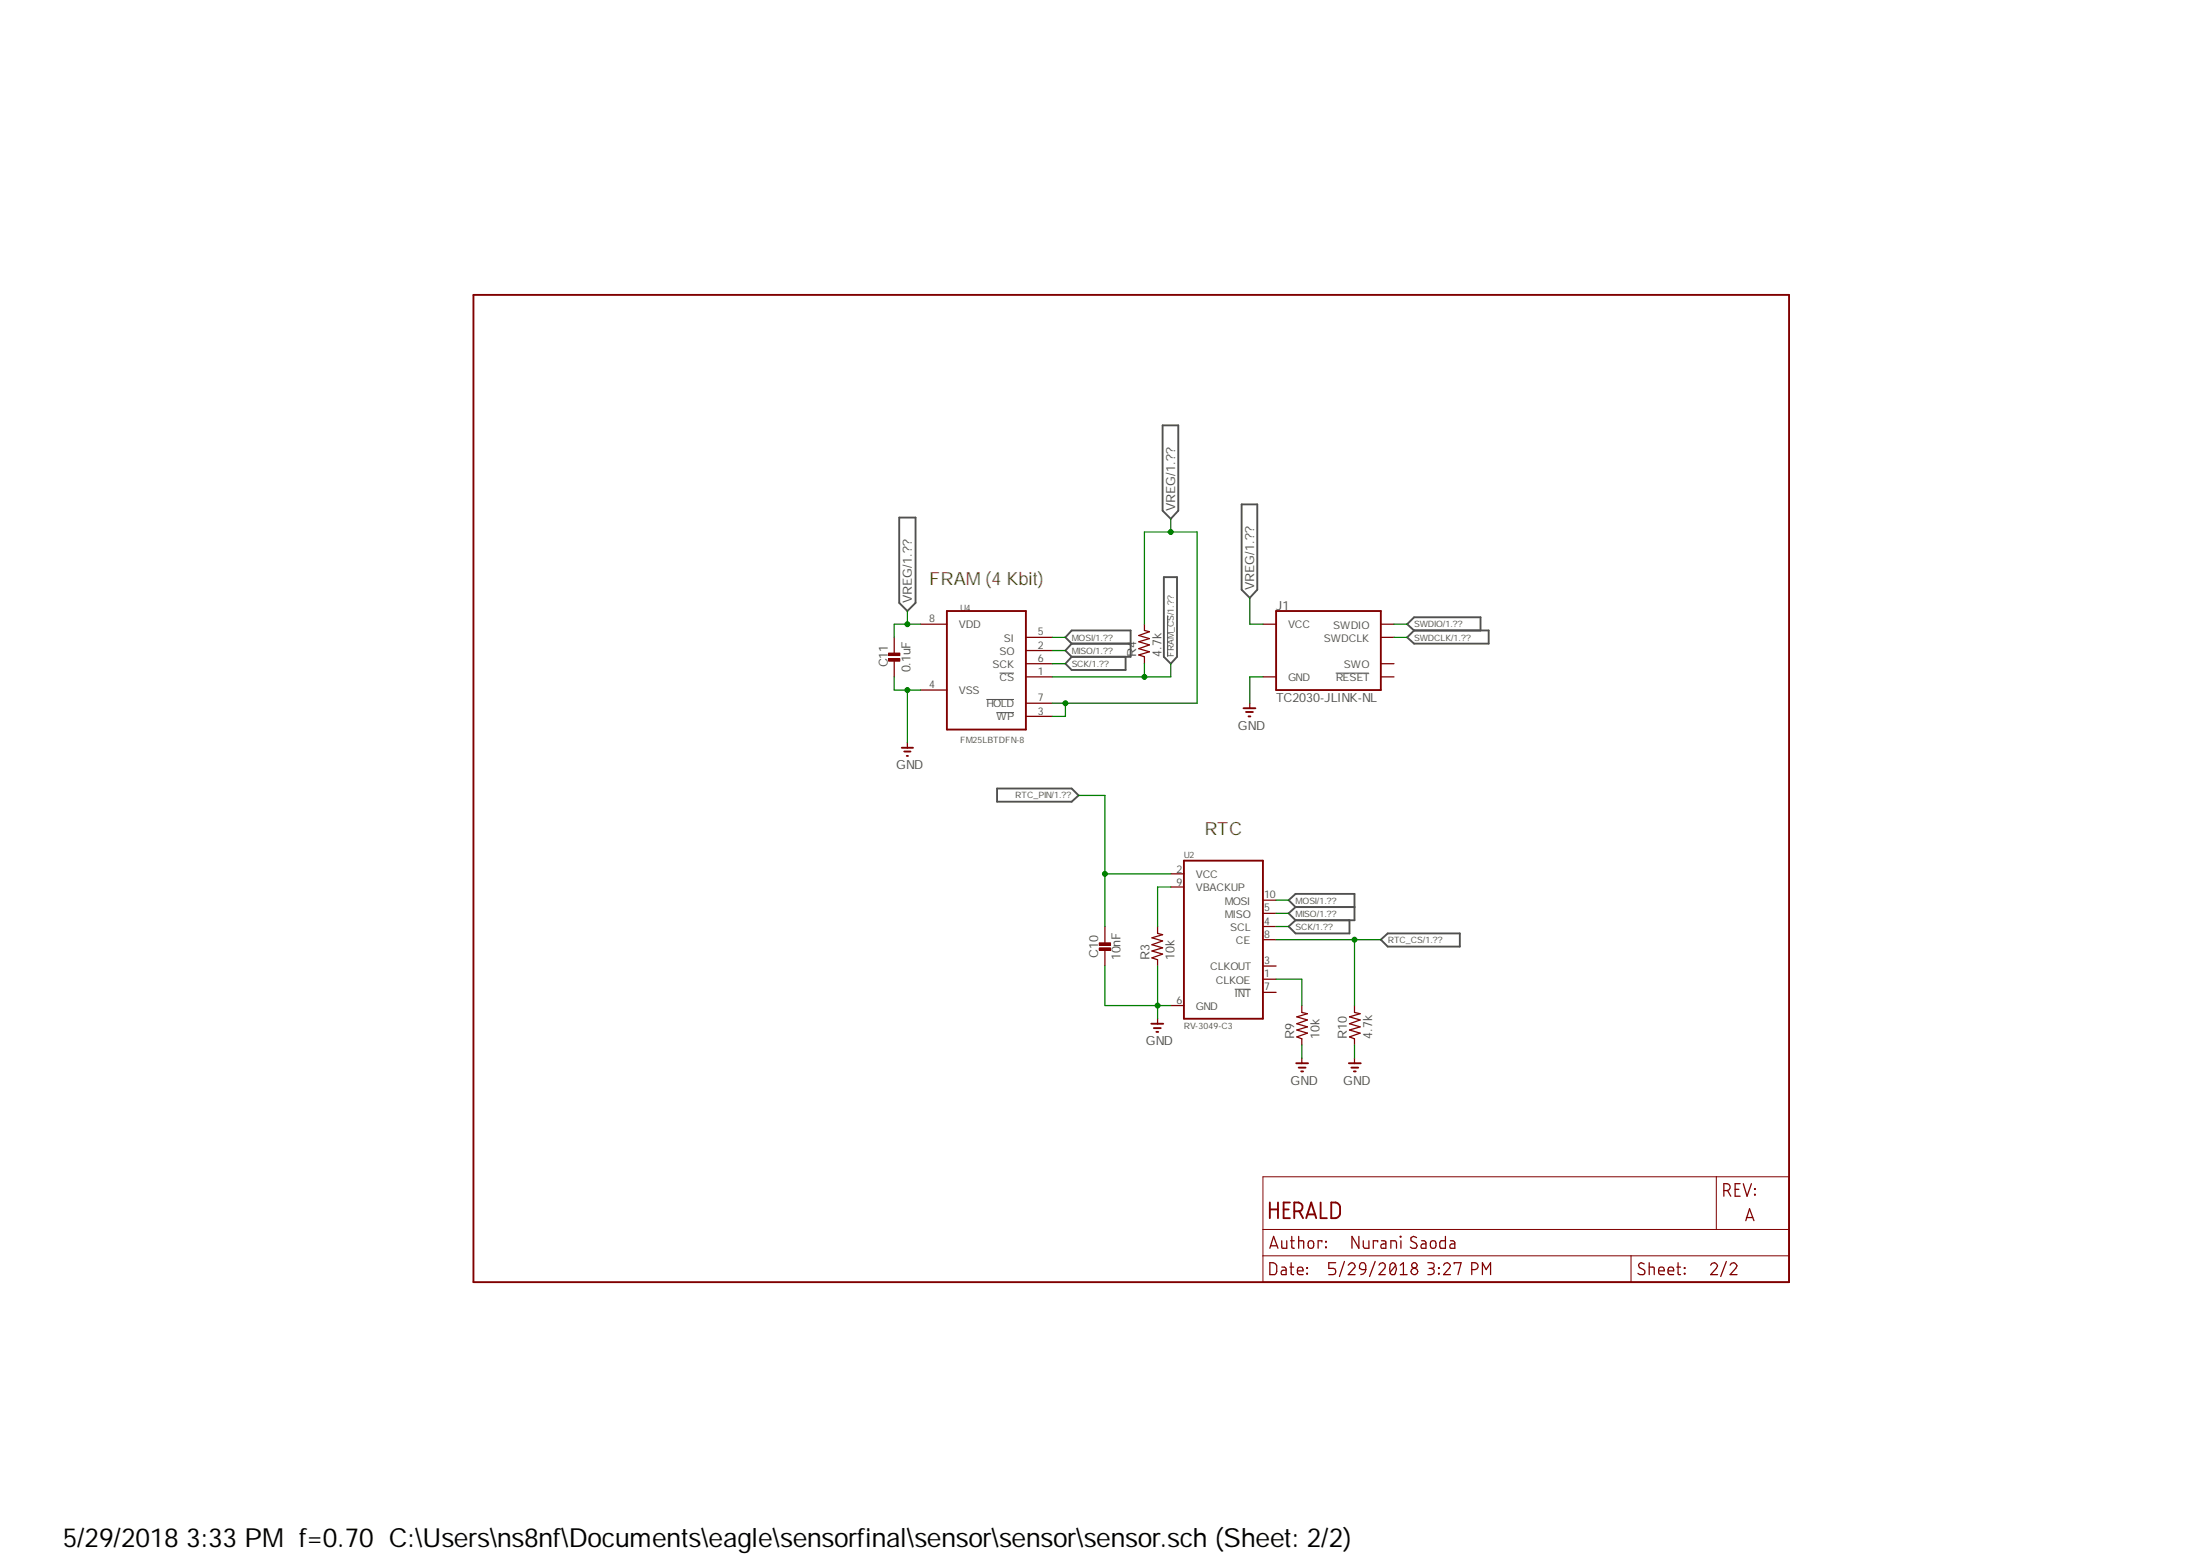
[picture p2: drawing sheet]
<svg xmlns="http://www.w3.org/2000/svg" width="297mm" height="210mm" viewBox="0 0 297 210" stroke-linecap="round" stroke-linejoin="round" font-family="sans-serif">
<path d="M63.5 39.6l178.4 133.9M241.9 39.6l-178.4 133.9" fill="none" stroke="#fff" stroke-width=".14"/>
<path d="M133.2 94.4h3.7M134.5 96.2h2.4M135 90.9h1.9M157.6 83.1v5.6M180.3 90.9h4.5M166.7 133.5h2.1" fill="none" stroke="#505050" stroke-width=".14"/>
<g fill="none" stroke="#505050" stroke-width=".25">
<path d="M157 57.4h2.1v11.5l-1 1.1-1.1-1.1zM121.4 69.9h2.2v11.5l-1.1 1.1-1.1-1.1zM157.1 77.9h1.8v10.8l-.8 .9-1-.9zM167.6 68.1h2.2v11.5l-1.1 1.1-1.1-1.1zM144.7 86.9l-.9 .9 .9 .9M144.7 86.9h8M144.7 86.9l-.9-.9 .9-.9h8v3.6h-8M144.7 88.7l-.9 .9 .9 .8h7.3v-1.7M190 86l.9-.9h10.1v1.8h-10.1zM190.9 85.1l-.9-.8 .9-1h9v1.8M134.6 106.4h10.1l.9 1-.9 .8h-10.1zM174.9 122.4l-.9 .9 .9 .9"/>
<path d="M174.9 122.4h8M174.9 122.4l-.9-.9 .9-.8h8v3.5h-8M174.9 124.2l-.9 .9 .9 .9h7.3v-1.8M186.4 126.8l1-.8h9.7v1.8h-9.7z"/>
</g>
<g fill="none" stroke="#800000" stroke-width=".25">
<path d="M127.8 82.5h10.7v16h-10.7zM167.9 95.6h1.6M168.2 96.1h1M168.6 96.7h.2M172.3 82.5h14.1v10.6h-14.1zM121.8 100.9h1.5M122.1 101.4h.8M122.4 102h.2M159.9 116.2h10.6v21.3h-10.6zM155.4 138.2h1.7M155.8 138.8h.9M156.1 139.3h.3"/>
<path d="M175 143.5h1.6M175.3 144.1h1M175.7 144.6h.2M182.1 143.5h1.6M182.5 144.1h.9M182.8 144.6h.2"/>
</g>
<g fill="none" stroke="#800000" stroke-width=".17">
<path d="M124.3 84.3h3.5M124.3 93.1h3.5M138.5 86h3.6M138.5 87.8h3.6M138.5 89.6h3.6M138.5 91.4h3.6M138.5 94.9h3.6M138.5 96.7h3.6M154.5 84.3v.8l.7 .2-1.4 .5 1.4 .4-1.4 .4 1.4 .5-1.4 .5 1.4 .4-1.4 .4 .7 .3v.9M168.7 94.9v.7M170.5 84.3h1.8M170.5 91.4h1.8"/>
<path d="M186.4 84.3h1.8M186.4 86h1.8M186.4 89.6h1.8M186.4 91.4h1.8M122.5 100.3v.6M158.1 118h1.8M158.1 119.7h1.8M149.2 125.1v2.2M149.2 128.1v2.3M156.3 125.1v.9l.7 .2-1.5 .4 1.5 .4-1.5 .5 1.5 .4-1.5 .5 1.5 .4-1.5 .5 .8 .3v.8M156.3 137.5v.7M158.1 135.7h1.8"/>
<path d="M170.5 121.5h1.8M170.5 123.3h1.8M170.5 125.1h1.8M170.5 130.4h1.8M170.5 132.2h1.8M170.5 134h1.8M170.5 126.8h1.8M175.8 135.7v1l.7 .1-1.4 .5 1.4 .4-1.4 .5 1.4 .4-1.4 .4 1.4 .5-1.4 .5 .7 .2v.9M182.9 135.7v1l.7 .1-1.4 .5 1.4 .4-1.4 .5 1.4 .4-1.4 .4 1.4 .5-1.4 .5 .7 .2v.9M175.8 142.8v.7M182.9 142.8v.7"/>
</g>
<path d="M148.4 127.3h1.5v.3h-1.5z" fill-rule="evenodd" fill="#800000"/>
<path d="M148.4 127.3h1.5v.3h-1.5z" fill="none" stroke="#800000" stroke-width=".14"/>
<path d="M148.4 127.9h1.5v.4h-1.5z" fill-rule="evenodd" fill="#800000"/>
<path d="M148.4 127.9h1.5v.4h-1.5z" fill="none" stroke="#800000" stroke-width=".14"/>
<path d="M120.7 86v2.2M120.7 89.1v2.3" fill="none" stroke="#800000" stroke-width=".17"/>
<path d="M120 88.2h1.5v.3h-1.5z" fill-rule="evenodd" fill="#800000"/>
<path d="M120 88.2h1.5v.3h-1.5z" fill="none" stroke="#800000" stroke-width=".14"/>
<path d="M120 88.9h1.5v.4h-1.5z" fill-rule="evenodd" fill="#800000"/>
<path d="M120 88.9h1.5v.4h-1.5zM170.5 158.8h71.1v14.3h-71.1zM231.7 158.8v7.2M170.5 169.5h71.1M170.5 166h71.1M220.2 169.5v3.6" fill="none" stroke="#800000" stroke-width=".14"/>
<path d="M63.9 39.8h177.7v133.3h-177.7zM171.4 162.3v2.1M171.4 163.3h1.2M172.6 162.3v2.1M173.3 163.3h.7M174.2 162.3h-.9v2.1h.9M174.8 163.5l.9-.1 .2-.3v-.4l-.2-.2-.4-.2h-.5v2.1M175.4 163.5l.5 .9M176.4 164.4l.6-2.1 .7 2.1M176.5 163.9h1M178.3 162.3v2.1h.9M179.7 162.3h.6l.3 .1 .2 .3 .1 1.1-.1 .3-.2 .3h-.9z" fill="none" stroke="#800000" stroke-width=".25"/>
<g fill="none" stroke="#800000" stroke-width=".17">
<path d="M234.9 159.8h-.6v1.7h.6M235.4 159.8l.5 1.7 .6-1.7M171.4 170.4l.7 .1 .3 .4v.7l-.3 .5h-.7zM171.4 168.5l.6-1.6 .6 1.6M171.5 168.2h.9M173.1 171h.3l.3 .3v.8h-.6a.36 .36 0 0 1 .1-.6h.5M173.1 167.5v.9v.1h.6v-1M174.2 171h.5M174.2 167.5h.6M174.3 170.4v1.6l.4 .1M174.4 166.9v1.5l.4 .1M175.2 171.5h.7v-.4l-.2-.1-.4 .1-.1 .7 .2 .3h.5"/>
<path d="M175.3 167.5h.6l.1 .1v.9M175.3 166.9v1.6M176.4 171.1l.1 .1zM176.4 171.9l.1 .1zM176.7 167.6l.4-.1a.6 .6 0 0 1 0 1h-.2a.67 .67 0 0 1-.2-.9zM178.5 167.7v-.2h-.5v1M179 167.6l.1 .1zM179 168.3l.1 .1zM180.3 170.4h-.9v.8h.6a.43 .43 0 0 1 .3 .4 .43 .43 0 0 1-.3 .5h-.6M181.5 170.3l-.7 2M182 170.8l.3-.3 .2-.1a.45 .45 0 0 1 .3 .8l-.8 .9h1M183.5 166.9v1.6l-1-1.6v1.6"/>
<path d="M183.8 170.4h.3l.3 .5v.5h-.5a.34 .34 0 0 1-.3-.2 .34 .34 0 0 1 0-.3zM184.1 167.5v.7l.1 .3h.6v-1M184.4 171.4l-.1 .3-.2 .3-.4 .1M185.7 170.3l-.8 2M186 167.7v-.2h-.6v1M186.2 170.8l.2-.3 .3-.1a.45 .45 0 0 1 .2 .8l-.7 .9h.8M186.5 167.5l.6 .1v.9h-.6l-.1-.2 .1-.3 .6-.1M187.8 168.5v-1h.6l.1 .1 .1 .1v.8M187.9 170.5l.1-.1 .3 .1a1.27 1.27 0 0 1 0 1.6h-.4a1.27 1.27 0 0 1 0-1.6zM188.5 170.8l-.8 .9M189.1 172.1h.9M189.1 170.8l.4-.4v1.7"/>
<path d="M189.1 166.9v.1zM189.1 167.5v1M191.3 167.1a.51 .51 0 0 0-.8 0v.4l.7 .3a.37 .37 0 0 1 .1 .4 .37 .37 0 0 1-.3 .3h-.3l-.3-.2M191.9 167.5h.4l.2 .2v.8h-.6a.36 .36 0 0 1 .2-.6h.4M192.8 170.4h.5l.2 .1 .1 .2-.1 .4-.5 .1M193.2 171.2l.4 .3v.3l-.4 .3h-.4M193.2 167.6l.4-.1a.6 .6 0 0 1 0 1h-.2a.67 .67 0 0 1-.2-.9zM194.2 171.9l.1 .1zM194.2 171.1l.1 .1zM194.9 170.8l.2-.3 .3-.1a.45 .45 0 0 1 .3 .8l-.8 .9h.9M195.2 166.9v1.6h-.7l-.1-.3 .1-.6 .1-.1h.6M195.8 167.5h.4l.2 .2v.8h-.6a.36 .36 0 0 1 .2-.6h.4"/>
<path d="M196.3 170.6v-.2h1l-.5 1.7M198.7 171.4l.7-.1 .2-.3v-.2l-.2-.3-.7-.1v1.7M200.2 172.1v-1.7l.5 1 .6-1v1.7M222 170.6l-.4-.2-.4 .4 .2 .3 .5 .3a.42 .42 0 0 1 0 .7h-.5l-.3-.2M222.7 171h.6l.1 .1v1M222.7 170.4v1.7M223.9 171.5h.8l-.1-.4-.1-.1-.5 .1-.1 .7 .3 .3h.5M225.2 171.5h.8l-.1-.4-.2-.1-.4 .1-.1 .7 .3 .3h.5M226.4 171h.5M226.6 170.4v1.6l.3 .1M227.4 171.9l.1 .1zM227.4 171.1l.1 .1z"/>
<path d="M231 170.8l.1-.3 .4-.1a.45 .45 0 0 1 .2 .8l-.7 .9h.9M232.7 160.7l.7-.1 .2-.2v-.3l-.2-.2-.7-.1v1.7M233.1 170.3l-.8 2M233.3 160.7l.4 .8M233.6 170.8l.2-.3 .3-.1a.45 .45 0 0 1 .3 .8l-.8 .9h.9M234.3 160.5h.5M235.7 164.8l.5-1.6 .6 1.6M235.8 164.4h.8M236.9 160.5h.1zM236.9 161.2l.1 .1z"/>
<circle cx="191" cy="170.8" r=".38"/>
<circle cx="191" cy="171.6" r=".46"/>
</g>
<path d="M120.7 91.4v1.7h3.6M122.5 93.1v7.2" fill="none" stroke="#008000" stroke-width=".17"/>
<circle cx="122.5" cy="93.1" r=".33" fill="#008000"/>
<circle cx="122.5" cy="93.1" r=".33" fill="none" stroke="#008000" stroke-width=".14"/>
<path d="M170.5 91.4h-1.8v3.5M156.3 135.7h1.8M156.3 130.4v7.1" fill="none" stroke="#008000" stroke-width=".17"/>
<circle cx="156.3" cy="135.7" r=".33" fill="#008000"/>
<circle cx="156.3" cy="135.7" r=".33" fill="none" stroke="#008000" stroke-width=".14"/>
<path d="M142.1 87.8h1.7M142.1 86h1.7M142.1 89.6h1.7M142.1 91.4h16M154.5 89.6v1.8M149.2 130.4v5.3h7.1M172.3 123.3h1.7M172.3 121.5h1.7M172.3 125.1h1.7M175.8 141.1v1.7M182.9 141.1v1.7" fill="none" stroke="#008000" stroke-width=".17"/>
<circle cx="154.5" cy="91.4" r=".33" fill="#008000"/>
<circle cx="154.5" cy="91.4" r=".33" fill="none" stroke="#008000" stroke-width=".14"/>
<path d="M158.1 89.6v1.8M188.2 86h1.8M188.2 84.3h1.8M172.3 126.8h14.1M182.9 126.8v8.9" fill="none" stroke="#008000" stroke-width=".17"/>
<circle cx="182.9" cy="126.8" r=".33" fill="#008000"/>
<circle cx="182.9" cy="126.8" r=".33" fill="none" stroke="#008000" stroke-width=".14"/>
<path d="M154.5 71.8v12.5M142.1 94.9h19.5M143.8 94.9v1.8h-1.7M158.1 119.7h-1.8v5.4M172.3 132.2h3.5v3.5" fill="none" stroke="#008000" stroke-width=".17"/>
<circle cx="143.9" cy="94.9" r=".33" fill="#008000"/>
<circle cx="143.9" cy="94.9" r=".33" fill="none" stroke="#008000" stroke-width=".14"/>
<path d="M154.5 71.8h7.1v23.1M158.1 70v1.8" fill="none" stroke="#008000" stroke-width=".17"/>
<circle cx="158.1" cy="71.8" r=".33" fill="#008000"/>
<circle cx="158.1" cy="71.8" r=".33" fill="none" stroke="#008000" stroke-width=".14"/>
<path d="M122.5 82.5v1.8M124.3 84.3h-3.6v1.7" fill="none" stroke="#008000" stroke-width=".17"/>
<circle cx="122.5" cy="84.3" r=".33" fill="#008000"/>
<circle cx="122.5" cy="84.3" r=".33" fill="none" stroke="#008000" stroke-width=".14"/>
<path d="M168.7 80.7v3.6h1.8M158.1 118h-8.9v7.1" fill="none" stroke="#008000" stroke-width=".17"/>
<circle cx="149.2" cy="118" r=".33" fill="#008000"/>
<circle cx="149.2" cy="118" r=".33" fill="none" stroke="#008000" stroke-width=".14"/>
<path d="M145.6 107.4h3.6v10.6" fill="none" stroke="#008000" stroke-width=".17"/>
<text font-size="3.6" x="8.5" y="208.8">5/29/2018 3:33 PM f=0.70 C:\Users\ns8nf\Documents\eagle\sensorfinal\sensor\sensor\sensor.sch (Sheet: 2/2)</text>
<g font-size="2.5" fill="#808000">
<text x="125.5" y="78.9">FRAM (4 Kbit)</text>
<text x="162.6" y="112.7">RTC</text>
</g>
<g font-size="1.7" fill="#505050">
<text x="158.7" y="68.9" transform="rotate(-90 158.7 68.9)">VREG/1.??</text>
<text x="123.1" y="81.4" transform="rotate(-90 123.1 81.4)">VREG/1.??</text>
<text x="169.3" y="79.6" transform="rotate(-90 169.3 79.6)">VREG/1.??</text>
<text x="172.3" y="82.3">J1</text>
<text x="153.4" y="88.7" transform="rotate(-90 153.4 88.7)">R4</text>
<text x="156.8" y="88.7" transform="rotate(-90 156.8 88.7)">4.7k</text>
<text x="119.9" y="90.1" transform="rotate(-90 119.9 90.1)">C11</text>
<text x="122.9" y="90.8" transform="rotate(-90 122.9 90.8)">0.1uF</text>
<text x="172.3" y="94.8">TC2030-JLINK-NL</text>
<text x="167.1" y="98.5">GND</text>
<text x="121" y="103.8">GND</text>
<text x="148.3" y="129.3" transform="rotate(-90 148.3 129.3)">C10</text>
<text x="151.3" y="129.6" transform="rotate(-90 151.3 129.6)">10nF</text>
<text x="155.2" y="129.6" transform="rotate(-90 155.2 129.6)">R3</text>
<text x="158.6" y="129.6" transform="rotate(-90 158.6 129.6)">10k</text>
<text x="154.7" y="141.1">GND</text>
<text x="174.8" y="140.2" transform="rotate(-90 174.8 140.2)">R9</text>
<text x="178.1" y="140.2" transform="rotate(-90 178.1 140.2)">10k</text>
<text x="181.9" y="140.2" transform="rotate(-90 181.9 140.2)">R10</text>
<text x="185.3" y="140.2" transform="rotate(-90 185.3 140.2)">4.7k</text>
<text x="174.2" y="146.4">GND</text>
<text x="181.4" y="146.4">GND</text>
</g>
<g font-size="1.4" fill="#505050">
<text x="125.5" y="84">8</text>
<text x="129.5" y="84.8">VDD</text>
<text x="135" y="88.4">SO</text>
<text x="135.6" y="86.6">SI</text>
<text x="140.1" y="85.8">5</text>
<text x="140.1" y="87.6">2</text>
<text x="140.1" y="89.3">6</text>
<text x="173.9" y="84.8">VCC</text>
<text x="178.7" y="86.6">SWDCLK</text>
<text x="180" y="84.9">SWDIO</text>
<text x="125.5" y="92.9">4</text>
<text x="129.5" y="93.7">VSS</text>
<text x="133.2" y="95.4">HOLD</text>
<text x="134" y="90.2">SCK</text>
<text x="135" y="92">CS</text>
<text x="140.1" y="91.1">1</text>
<text x="140.1" y="94.7">7</text>
<text x="173.9" y="91.9">GND</text>
<text x="180.3" y="92">RESET</text>
<text x="181.4" y="90.2">SWO</text>
<text x="134.5" y="97.2">WP</text>
<text x="140.1" y="96.4">3</text>
<text x="158.8" y="117.8">2</text>
<text x="158.8" y="119.6">9</text>
<text x="161.5" y="118.5">VCC</text>
<text x="161.5" y="120.3">VBACKUP</text>
<text x="165.4" y="122.1">MOSI</text>
<text x="165.4" y="123.9">MISO</text>
<text x="166.1" y="125.7">SCL</text>
<text x="170.7" y="121.3">10</text>
<text x="170.7" y="123">5</text>
<text x="170.7" y="124.8">4</text>
<text x="163.4" y="131">CLKOUT</text>
<text x="166.9" y="127.4">CE</text>
<text x="170.7" y="130.1">3</text>
<text x="170.7" y="131.9">1</text>
<text x="170.7" y="126.6">8</text>
<text x="158.8" y="135.5">6</text>
<text x="161.5" y="136.3">GND</text>
<text x="164.2" y="132.8">CLKOE</text>
<text x="166.7" y="134.5">INT</text>
<text x="170.7" y="133.7">7</text>
</g>
<g font-size="1.2" fill="#505050">
<text x="129.6" y="82.5">U4</text>
<text x="144.7" y="88.2">MISO/1.??</text>
<text x="144.7" y="86.5">MOSI/1.??</text>
<text x="158.5" y="88.7" transform="rotate(-90 158.5 88.7)">FRAM_CS/1.??</text>
<text x="190.9" y="86.5">SWDCLK/1.??</text>
<text x="190.9" y="84.7">SWDIO/1.??</text>
<text x="144.7" y="90">SCK/1.??</text>
<text x="129.6" y="100.3">FM25LBTDFN-8</text>
<text x="137.1" y="107.7">RTC_PIN/1.??</text>
<text x="159.9" y="115.8">U2</text>
<text x="174.9" y="123.8">MISO/1.??</text>
<text x="174.9" y="122">MOSI/1.??</text>
<text x="174.9" y="125.6">SCK/1.??</text>
<text x="187.4" y="127.4">RTC_CS/1.??</text>
<text x="159.9" y="139">RV-3049-C3</text>
</g>
</svg>
